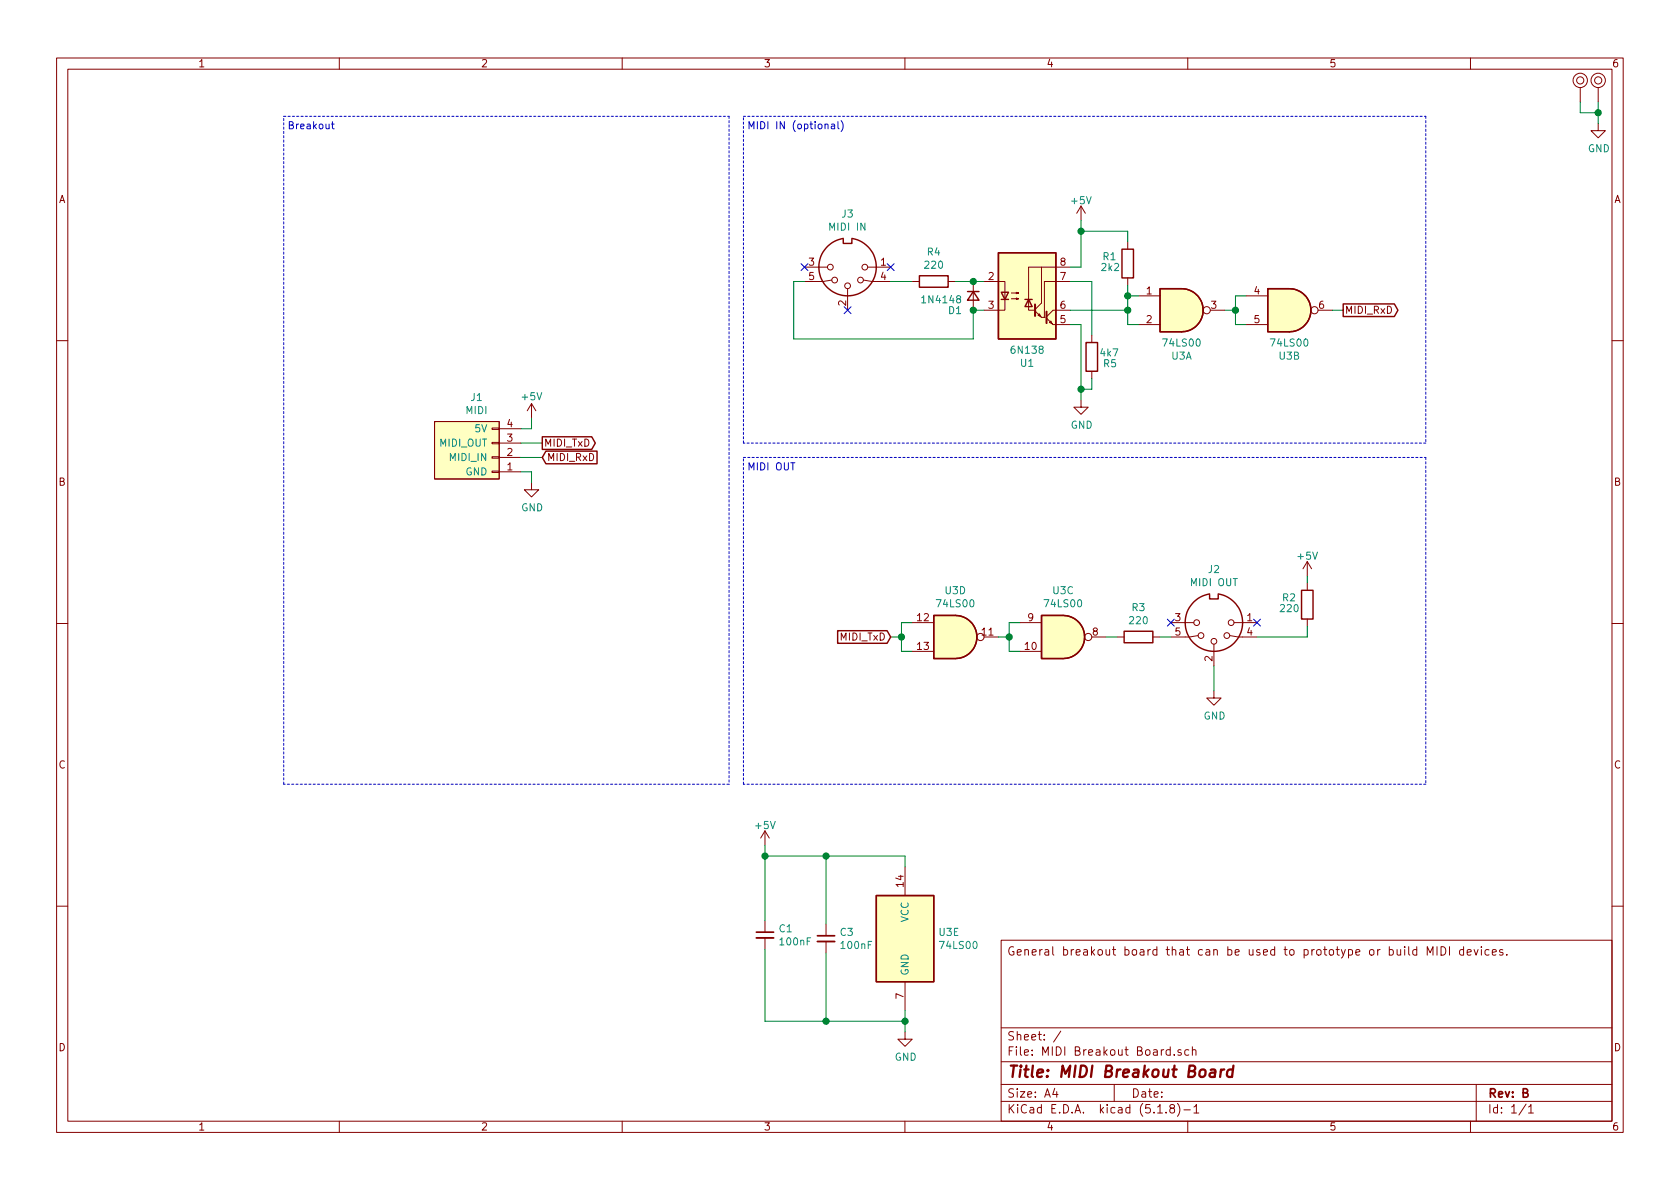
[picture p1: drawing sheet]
EESchema Schematic File Version 4
EELAYER 30 0
EELAYER END
$Descr A4 11693 8268
encoding utf-8
Sheet 1 1
Title "MIDI Breakout Board"
Date ""
Rev "B"
Comp ""
Comment1 ""
Comment2 ""
Comment3 ""
Comment4 "General breakout board that can be used to prototype or build MIDI devices."
$EndDescr
$Comp
L Device:C_Small C1
U 1 1
P 5325 6500
F 0 "C1" H 5417 6546 50  0000 L CNN
F 1 "100nF" H 5417 6455 50  0000 L CNN
F 2 "Capacitor_THT:C_Disc_D4.7mm_W2.5mm_P5.00mm" H 5325 6500 50  0001 C CNN
F 3 "~" H 5325 6500 50  0001 C CNN
	1    5325 6500
	1    0    0    -1  
$EndComp
$Comp
L power:+5V #PWR020
U 1 1
P 5325 5875
F 0 "#PWR020" H 5325 5725 50  0001 C CNN
F 1 "+5V" H 5325 6015 50  0000 C CNN
F 2 "" H 5325 5875 50  0000 C CNN
F 3 "" H 5325 5875 50  0000 C CNN
	1    5325 5875
	1    0    0    -1  
$EndComp
Wire Wire Line
	6300 7100 6300 7025
$Comp
L Connector:DIN-5_180degree J2
U 1 1
P 8450 4325
F 0 "J2" H 8450 3958 50  0000 C CNN
F 1 "MIDI OUT" H 8450 4049 50  0000 C CNN
F 2 "BulkyMIDI-32:DIN5_MIDI" H 8450 4325 50  0001 C CNN
F 3 "" H 8450 4325 50  0001 C CNN
	1    8450 4325
	-1   0    0    1   
$EndComp
$Comp
L power:+5V #PWR0119
U 1 1
P 9100 4000
F 0 "#PWR0119" H 9100 3850 50  0001 C CNN
F 1 "+5V" H 9100 4140 50  0000 C CNN
F 2 "" H 9100 4000 50  0000 C CNN
F 3 "" H 9100 4000 50  0000 C CNN
	1    9100 4000
	1    0    0    -1  
$EndComp
$Comp
L Device:R R2
U 1 1
P 9100 4200
F 0 "R2" H 9025 4250 50  0000 R CNN
F 1 "220" H 9050 4175 50  0000 R CNN
F 2 "Resistor_THT:R_Axial_DIN0207_L6.3mm_D2.5mm_P10.16mm_Horizontal" V 9030 4200 50  0001 C CNN
F 3 "~" H 9100 4200 50  0001 C CNN
	1    9100 4200
	1    0    0    -1  
$EndComp
Wire Wire Line
	9100 4000 9100 4050
$Comp
L power:GND #PWR012
U 1 1
P 8450 4800
F 0 "#PWR012" H 8450 4550 50  0001 C CNN
F 1 "GND" H 8455 4627 50  0000 C CNN
F 2 "" H 8450 4800 50  0001 C CNN
F 3 "" H 8450 4800 50  0001 C CNN
	1    8450 4800
	1    0    0    -1  
$EndComp
NoConn ~ 8750 4325
NoConn ~ 8150 4325
Wire Wire Line
	8450 4625 8450 4800
$Comp
L power:GND #PWR0103
U 1 1
P 6300 7175
F 0 "#PWR0103" H 6300 6925 50  0001 C CNN
F 1 "GND" H 6305 7002 50  0000 C CNN
F 2 "" H 6300 7175 50  0001 C CNN
F 3 "" H 6300 7175 50  0001 C CNN
	1    6300 7175
	1    0    0    -1  
$EndComp
Wire Wire Line
	6300 5950 6300 6025
Wire Wire Line
	5325 5875 5325 5950
Connection ~ 6300 7100
Wire Wire Line
	6300 7100 6300 7175
Wire Notes Line
	9925 800  9925 3075
Wire Notes Line
	5175 3075 5175 800 
Wire Wire Line
	9100 4425 9100 4350
Text Notes 5200 900  0    50   ~ 0
MIDI IN (optional)
$Comp
L 74xx:74LS00 U3
U 5 1
P 6300 6525
F 0 "U3" H 6530 6571 50  0000 L CNN
F 1 "74LS00" H 6530 6480 50  0000 L CNN
F 2 "Package_DIP:DIP-14_W7.62mm_Socket_LongPads" H 6300 6525 50  0001 C CNN
F 3 "http://www.ti.com/lit/gpn/sn74ls00" H 6300 6525 50  0001 C CNN
	5    6300 6525
	1    0    0    -1  
$EndComp
$Comp
L 74xx:74LS00 U3
U 3 1
P 7400 4425
F 0 "U3" H 7400 4750 50  0000 C CNN
F 1 "74LS00" H 7400 4659 50  0000 C CNN
F 2 "Package_DIP:DIP-14_W7.62mm_Socket_LongPads" H 7400 4425 50  0001 C CNN
F 3 "http://www.ti.com/lit/gpn/sn74ls00" H 7400 4425 50  0001 C CNN
	3    7400 4425
	1    0    0    -1  
$EndComp
$Comp
L 74xx:74LS00 U3
U 4 1
P 6650 4425
F 0 "U3" H 6650 4750 50  0000 C CNN
F 1 "74LS00" H 6650 4659 50  0000 C CNN
F 2 "Package_DIP:DIP-14_W7.62mm_Socket_LongPads" H 6650 4425 50  0001 C CNN
F 3 "http://www.ti.com/lit/gpn/sn74ls00" H 6650 4425 50  0001 C CNN
	4    6650 4425
	1    0    0    -1  
$EndComp
Wire Wire Line
	9275 2150 9350 2150
Text GLabel 9350 2150 2    50   Output ~ 0
MIDI_RxD
Wire Wire Line
	7525 1525 7525 1600
Connection ~ 7525 1600
Wire Wire Line
	7850 1600 7525 1600
Wire Wire Line
	7850 1675 7850 1600
Wire Wire Line
	7525 1600 7525 1850
Connection ~ 7850 2050
Wire Wire Line
	7850 1975 7850 2050
$Comp
L Device:R R1
U 1 1
P 7850 1825
F 0 "R1" H 7775 1875 50  0000 R CNN
F 1 "2k2" H 7800 1800 50  0000 R CNN
F 2 "Resistor_THT:R_Axial_DIN0207_L6.3mm_D2.5mm_P10.16mm_Horizontal" V 7780 1825 50  0001 C CNN
F 3 "~" H 7850 1825 50  0001 C CNN
	1    7850 1825
	1    0    0    -1  
$EndComp
Wire Wire Line
	7850 2150 7850 2050
Connection ~ 7850 2150
Wire Wire Line
	7450 2150 7850 2150
Wire Wire Line
	6775 1950 6850 1950
Connection ~ 6775 1950
Wire Wire Line
	6775 1950 6650 1950
Connection ~ 6775 2150
Wire Wire Line
	6775 2350 6775 2150
Wire Wire Line
	5600 1950 5525 1950
$Comp
L power:+5V #PWR0104
U 1 1
P 7525 1525
F 0 "#PWR0104" H 7525 1375 50  0001 C CNN
F 1 "+5V" H 7525 1665 50  0000 C CNN
F 2 "" H 7525 1525 50  0000 C CNN
F 3 "" H 7525 1525 50  0000 C CNN
	1    7525 1525
	1    0    0    -1  
$EndComp
Wire Wire Line
	7450 1850 7525 1850
$Comp
L power:GND #PWR0105
U 1 1
P 7525 2775
F 0 "#PWR0105" H 7525 2525 50  0001 C CNN
F 1 "GND" H 7530 2602 50  0000 C CNN
F 2 "" H 7525 2775 50  0001 C CNN
F 3 "" H 7525 2775 50  0001 C CNN
	1    7525 2775
	1    0    0    -1  
$EndComp
Wire Wire Line
	7450 2250 7525 2250
Wire Wire Line
	6850 2150 6775 2150
$Comp
L Isolator:6N138 U1
U 1 1
P 7150 2050
F 0 "U1" H 7150 1583 50  0000 C CNN
F 1 "6N138" H 7150 1674 50  0000 C CNN
F 2 "Package_DIP:DIP-8_W7.62mm_Socket_LongPads" H 7440 1750 50  0001 C CNN
F 3 "http://www.onsemi.com/pub/Collateral/HCPL2731-D.pdf" H 7440 1750 50  0001 C CNN
	1    7150 2050
	1    0    0    -1  
$EndComp
Wire Wire Line
	7850 2050 7925 2050
Wire Wire Line
	7850 2250 7850 2150
Wire Wire Line
	7925 2250 7850 2250
Wire Wire Line
	8600 2150 8600 2050
Connection ~ 8600 2150
Wire Wire Line
	8600 2150 8525 2150
Wire Wire Line
	8600 2050 8675 2050
Wire Wire Line
	8600 2250 8600 2150
Wire Wire Line
	8675 2250 8600 2250
$Comp
L 74xx:74LS00 U3
U 2 1
P 8975 2150
F 0 "U3" H 8975 1833 50  0000 C CNN
F 1 "74LS00" H 8975 1924 50  0000 C CNN
F 2 "Package_DIP:DIP-14_W7.62mm_Socket_LongPads" H 8975 2150 50  0001 C CNN
F 3 "http://www.ti.com/lit/gpn/sn74ls00" H 8975 2150 50  0001 C CNN
	2    8975 2150
	1    0    0    -1  
$EndComp
$Comp
L 74xx:74LS00 U3
U 1 1
P 8225 2150
F 0 "U3" H 8225 1833 50  0000 C CNN
F 1 "74LS00" H 8225 1924 50  0000 C CNN
F 2 "Package_DIP:DIP-14_W7.62mm_Socket_LongPads" H 8225 2150 50  0001 C CNN
F 3 "http://www.ti.com/lit/gpn/sn74ls00" H 8225 2150 50  0001 C CNN
	1    8225 2150
	1    0    0    -1  
$EndComp
$Comp
L Connector:DIN-5_180degree J3
U 1 1
P 5900 1850
F 0 "J3" H 5900 1483 50  0000 C CNN
F 1 "MIDI IN" H 5900 1574 50  0000 C CNN
F 2 "BulkyMIDI-32:DIN5_MIDI" H 5900 1850 50  0001 C CNN
F 3 "" H 5900 1850 50  0001 C CNN
	1    5900 1850
	-1   0    0    1   
$EndComp
NoConn ~ 5900 2150
NoConn ~ 6200 1850
NoConn ~ 5600 1850
$Comp
L Device:R R4
U 1 1
P 6500 1950
F 0 "R4" V 6293 1950 50  0000 C CNN
F 1 "220" V 6384 1950 50  0000 C CNN
F 2 "Resistor_THT:R_Axial_DIN0207_L6.3mm_D2.5mm_P10.16mm_Horizontal" V 6430 1950 50  0001 C CNN
F 3 "~" H 6500 1950 50  0001 C CNN
	1    6500 1950
	0    1    1    0   
$EndComp
$Comp
L Device:D_Small D1
U 1 1
P 6775 2050
F 0 "D1" V 6875 1975 50  0000 R CNN
F 1 "1N4148" V 6800 1975 50  0000 R CNN
F 2 "Diode_THT:D_DO-35_SOD27_P7.62mm_Horizontal" H 6775 2050 50  0001 C CNN
F 3 "~" H 6775 2050 50  0001 C CNN
	1    6775 2050
	0    1    1    0   
$EndComp
$Comp
L Device:R R3
U 1 1
P 7925 4425
F 0 "R3" V 7718 4425 50  0000 C CNN
F 1 "220" V 7809 4425 50  0000 C CNN
F 2 "Resistor_THT:R_Axial_DIN0207_L6.3mm_D2.5mm_P10.16mm_Horizontal" V 7855 4425 50  0001 C CNN
F 3 "~" H 7925 4425 50  0001 C CNN
	1    7925 4425
	0    1    1    0   
$EndComp
Wire Wire Line
	7775 4425 7700 4425
Wire Wire Line
	8150 4425 8075 4425
Wire Wire Line
	7100 4325 7025 4325
Wire Wire Line
	7025 4325 7025 4425
Wire Wire Line
	7025 4525 7100 4525
Wire Wire Line
	7025 4425 6950 4425
Connection ~ 7025 4425
Wire Wire Line
	7025 4425 7025 4525
Wire Wire Line
	6350 4325 6275 4325
Wire Wire Line
	6275 4325 6275 4425
Wire Wire Line
	6275 4525 6350 4525
Wire Wire Line
	6275 4425 6200 4425
Connection ~ 6275 4425
Wire Wire Line
	6275 4425 6275 4525
Wire Wire Line
	8750 4425 9100 4425
Text GLabel 6200 4425 0    50   Input ~ 0
MIDI_TxD
Wire Notes Line
	5175 800  9925 800 
Wire Notes Line
	9925 3075 5175 3075
Wire Notes Line
	9925 3175 9925 5450
Wire Notes Line
	5175 5450 5175 3175
Wire Notes Line
	5175 3175 9925 3175
Wire Notes Line
	9925 5450 5175 5450
Text Notes 5200 3275 0    50   ~ 0
MIDI OUT
Wire Notes Line
	5075 800  5075 5450
Wire Notes Line
	5075 5450 1975 5450
Wire Notes Line
	1975 5450 1975 800 
Wire Notes Line
	1975 800  5075 800 
Wire Wire Line
	6200 1950 6350 1950
Wire Wire Line
	5525 1950 5525 2350
Wire Wire Line
	5525 2350 6775 2350
$Comp
L Device:C_Small C3
U 1 1
P 5750 6525
F 0 "C3" H 5842 6571 50  0000 L CNN
F 1 "100nF" H 5842 6480 50  0000 L CNN
F 2 "Capacitor_THT:C_Disc_D4.7mm_W2.5mm_P5.00mm" H 5750 6525 50  0001 C CNN
F 3 "~" H 5750 6525 50  0001 C CNN
	1    5750 6525
	1    0    0    -1  
$EndComp
Wire Wire Line
	5325 6600 5325 7100
Wire Wire Line
	5325 7100 5750 7100
Wire Wire Line
	5325 6400 5325 5950
Connection ~ 5325 5950
Wire Wire Line
	5325 5950 5750 5950
Wire Wire Line
	5750 6625 5750 7100
Connection ~ 5750 7100
Wire Wire Line
	5750 7100 6300 7100
Wire Wire Line
	5750 6425 5750 5950
Connection ~ 5750 5950
Wire Wire Line
	5750 5950 6300 5950
Text Notes 2000 900  0    50   ~ 0
Breakout
$Comp
L BulkyMIDI:MIDI_Breakout J1
U 1 1
P 3425 3175
F 0 "J1" H 3532 2760 50  0000 C CNN
F 1 "MIDI" H 3532 2851 50  0000 C CNN
F 2 "Connector_PinHeader_2.54mm:PinHeader_1x04_P2.54mm_Vertical" H 3425 3175 50  0001 C CNN
F 3 "~" H 3425 3175 50  0001 C CNN
	1    3425 3175
	-1   0    0    1   
$EndComp
Wire Wire Line
	3625 3275 3700 3275
Wire Wire Line
	3700 3275 3700 3350
$Comp
L power:GND #PWR0101
U 1 1
P 3700 3350
F 0 "#PWR0101" H 3700 3100 50  0001 C CNN
F 1 "GND" H 3705 3177 50  0000 C CNN
F 2 "" H 3700 3350 50  0001 C CNN
F 3 "" H 3700 3350 50  0001 C CNN
	1    3700 3350
	1    0    0    -1  
$EndComp
$Comp
L power:+5V #PWR0102
U 1 1
P 3700 2900
F 0 "#PWR0102" H 3700 2750 50  0001 C CNN
F 1 "+5V" H 3700 3050 50  0000 C CNN
F 2 "" H 3700 2900 50  0001 C CNN
F 3 "" H 3700 2900 50  0001 C CNN
	1    3700 2900
	1    0    0    -1  
$EndComp
Wire Wire Line
	3625 2975 3700 2975
Wire Wire Line
	3700 2975 3700 2900
Text GLabel 3775 3075 2    50   Output ~ 0
MIDI_TxD
Wire Wire Line
	3775 3075 3625 3075
Text GLabel 3775 3175 2    50   Input ~ 0
MIDI_RxD
Wire Wire Line
	3775 3175 3625 3175
$Comp
L mounting:Mounting_Pin M1
U 1 1
P 11000 550
F 0 "M1" H 11000 650 50  0001 C CNN
F 1 "Mounting_Pin" H 11000 475 50  0001 C CNN
F 2 "mounting:M3_pin" H 11000 550 50  0001 C CNN
F 3 "~" H 11000 550 50  0001 C CNN
	1    11000 550 
	1    0    0    -1  
$EndComp
$Comp
L mounting:Mounting_Pin M2
U 1 1
P 11125 550
F 0 "M2" H 11125 650 50  0001 C CNN
F 1 "Mounting_Pin" H 11125 475 50  0001 C CNN
F 2 "mounting:M3_pin" H 11125 550 50  0001 C CNN
F 3 "~" H 11125 550 50  0001 C CNN
	1    11125 550 
	1    0    0    -1  
$EndComp
Wire Wire Line
	11000 700  11000 775 
Wire Wire Line
	11000 775  11125 775 
Wire Wire Line
	11125 775  11125 700 
$Comp
L power:GND #PWR0106
U 1 1
P 11125 850
F 0 "#PWR0106" H 11125 600 50  0001 C CNN
F 1 "GND" H 11130 677 50  0000 C CNN
F 2 "" H 11125 850 50  0001 C CNN
F 3 "" H 11125 850 50  0001 C CNN
	1    11125 850 
	1    0    0    -1  
$EndComp
Wire Wire Line
	11125 775  11125 850 
Connection ~ 11125 775 
$Comp
L Device:R R5
U 1 1
P 7600 2475
F 0 "R5" H 7525 2525 50  0000 R CNN
F 1 "4k7" H 7550 2450 50  0000 R CNN
F 2 "Resistor_THT:R_Axial_DIN0207_L6.3mm_D2.5mm_P10.16mm_Horizontal" V 7530 2475 50  0001 C CNN
F 3 "~" H 7600 2475 50  0001 C CNN
	1    7600 2475
	-1   0    0    1   
$EndComp
Wire Wire Line
	7525 2250 7525 2700
Wire Wire Line
	7600 2625 7600 2700
Wire Wire Line
	7600 2700 7525 2700
Connection ~ 7525 2700
Wire Wire Line
	7525 2700 7525 2775
Wire Wire Line
	7600 2325 7600 1950
Wire Wire Line
	7600 1950 7450 1950
$EndSCHEMATC
